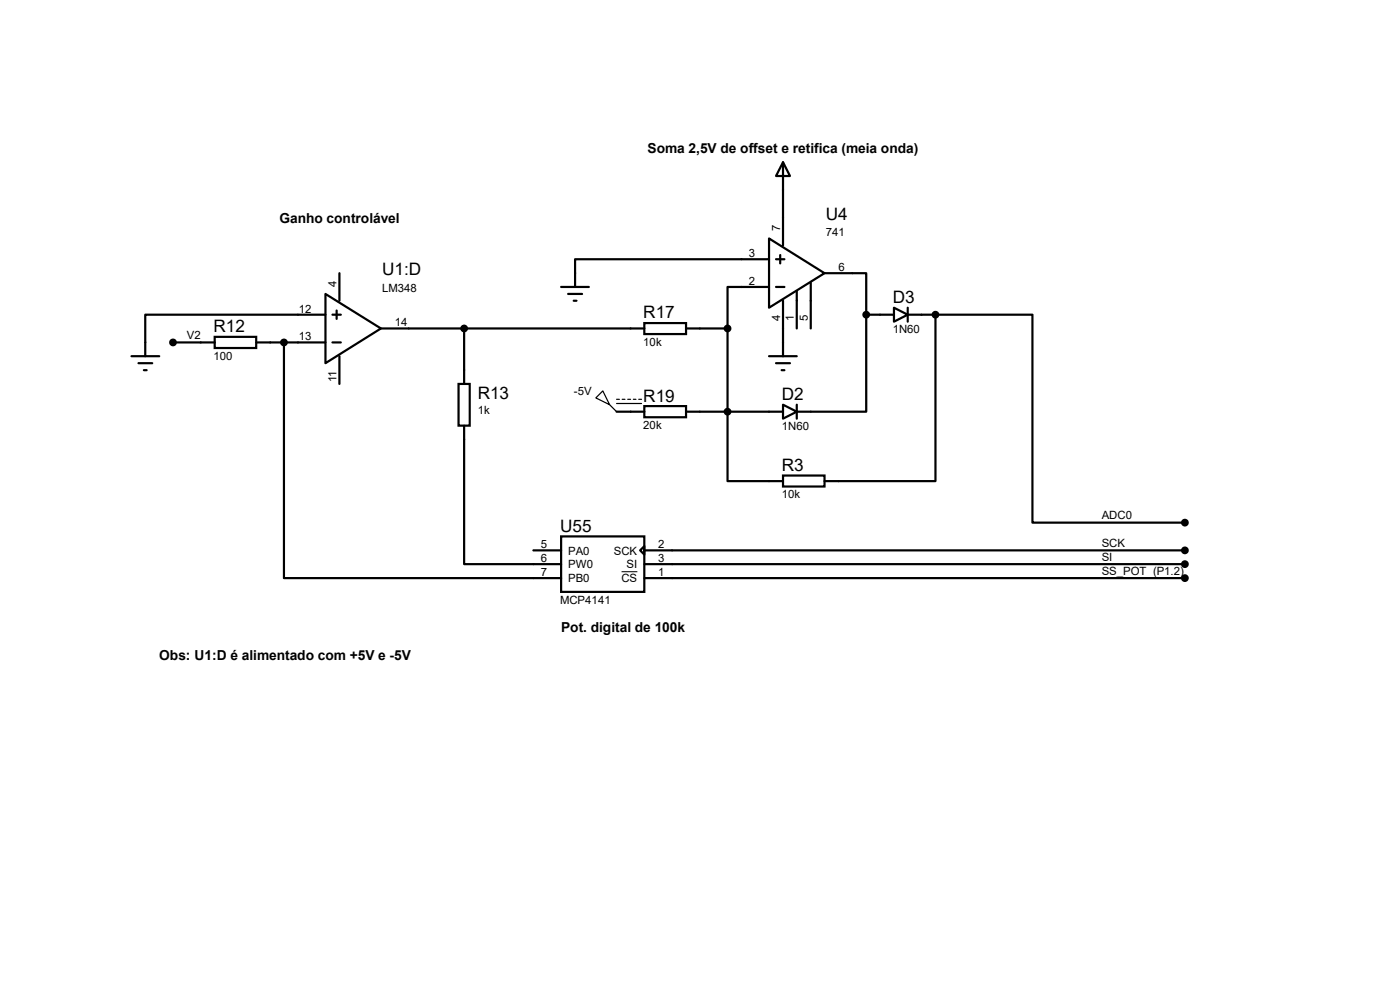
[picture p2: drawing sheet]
<svg xmlns="http://www.w3.org/2000/svg" width="297mm" height="210mm" viewBox="0 0 297 210" stroke-linecap="round" stroke-linejoin="round" font-family="sans-serif">
<g fill="none" stroke="#000" stroke-width=".47">
<path d="M166.1 34.4l1.5 2.9h-3zM166.1 34.4v17.7M72 58v5.8M163.2 50.6l11.7 7.4-11.7 7.3zM163.2 55h-41.2v5.9M164.6 55h1.8M165.5 54.1v1.8M172 60v9.7M174.9 58h8.9v8.8M27.9 75.6h5.9M29.4 77h2.9M30.5 78.5h.6"/>
<path d="M36.7 72.6h8.9M45.6 71.5h8.8v2.3h-8.8zM54.4 72.6h14.6M60.2 72.6v50h58.8M69 62.4l11.8 7.3-11.8 7.3zM69 66.8h-38.2v8.8M70.5 66.8h1.8M70.5 72.6h1.8M71.4 65.9v1.7M72 75.6v5.8M80.8 69.7h55.9M98.5 69.7v11.7"/>
<path d="M119 60.9h5.9M120.5 62.4h3M121.7 63.8h.6M136.7 68.5h8.8v2.4h-8.8zM145.5 69.7h8.8M154.3 69.7v32.4h11.8M163.2 60.9h-8.9v8.8M163.2 75.6h5.8M164.6 60.9h1.8M164.6 77h3M165.8 78.5h.6M166.1 63.8v11.8"/>
<path d="M169 61.8v7.9M183.8 66.8v20.5h-14.8M183.8 66.8h5.9M189.7 65.3l2.9 1.5-2.9 1.4zM192.6 66.8h5.9M192.6 65.3v2.9M198.5 66.8v35.3h-23.6M198.5 66.8h20.5v44.1h32.4M97.3 81.4h2.4v8.9h-2.4zM98.5 90.3v29.4h20.5M130.8 87.3h5.9M136.7 86.1h8.8v2.4h-8.8z"/>
<path d="M145.5 87.3h20.6M166.1 85.9l2.9 1.4-2.9 1.5zM169 85.9v2.9M113.2 116.8h5.8M119 113.8h17.7v11.8h-17.7zM135.8 116.8l.9-.9v1.7zM136.7 116.8h114.7M136.7 119.7h114.7M166.1 100.9h8.8v2.3h-8.8zM136.7 122.6h114.7"/>
</g>
<path d="M131.9 121.3h3.3" fill="none" stroke="#000" stroke-width=".21"/>
<g fill="#000" stroke="#000" stroke-width=".47">
<circle cx="36.7" cy="72.6" r=".59"/>
<circle cx="60.2" cy="72.6" r=".59"/>
<circle cx="98.5" cy="69.7" r=".59"/>
<circle cx="154.3" cy="69.7" r=".59"/>
<circle cx="183.8" cy="66.8" r=".59"/>
<circle cx="198.5" cy="66.8" r=".59"/>
<circle cx="154.3" cy="87.3" r=".59"/>
<circle cx="251.4" cy="116.8" r=".59"/>
<circle cx="251.4" cy="110.9" r=".59"/>
<circle cx="251.4" cy="119.7" r=".59"/>
<circle cx="251.4" cy="122.6" r=".59"/>
</g>
<path d="M127.9 82.9l1.4 3-2.9-1.5zM129.3 85.9l1.5 1.4M130.8 84.7h.6M130.8 85.6h5.3M132 84.7h.6M133.2 84.7h.6M134.4 84.7h.5M135.5 84.7h.6" fill="none" stroke="#000" stroke-width=".25"/>
<g font-size="3.6">
<text x="175.2" y="46.7">U4</text>
<text x="81.1" y="58.4">U1:D</text>
<text x="189.4" y="64.3">D3</text>
<text x="45.3" y="70.5">R12</text>
<text x="136.5" y="67.5">R17</text>
<text x="101.3" y="84.5">R13</text>
<text x="136.5" y="85.2">R19</text>
<text x="165.9" y="84.9">D2</text>
<text x="165.9" y="99.9">R3</text>
<text x="118.8" y="112.8">U55</text>
</g>
<g font-size="2.9">
<text x="137.4" y="32.6">Soma 2,5V de offset e retifica (meia onda)</text>
<text x="59.3" y="47.3">Ganho controlável</text>
<text x="119" y="134.2">Pot. digital de 100k</text>
<text x="33.8" y="140">Obs: U1:D é alimentado com +5V e -5V</text>
</g>
<g font-size="2.4">
<text x="165.5" y="49.1" transform="rotate(-90 165.5 49.1)">7</text>
<text x="175.2" y="50.1">741</text>
<text x="158.9" y="54.5">3</text>
<text x="177.9" y="57.5">6</text>
<text x="71.4" y="60.9" transform="rotate(-90 71.4 60.9)">4</text>
<text x="81.1" y="61.9">LM348</text>
<text x="158.9" y="60.4">2</text>
<text x="39.7" y="71.9">V2</text>
<text x="63.4" y="66.3">12</text>
<text x="83.8" y="69.2">14</text>
<text x="165.5" y="68.1" transform="rotate(-90 165.5 68.1)">4</text>
<text x="168.4" y="68.1" transform="rotate(-90 168.4 68.1)">1</text>
<text x="171.4" y="68.1" transform="rotate(-90 171.4 68.1)">5</text>
<text x="189.4" y="70.7">1N60</text>
<text x="45.3" y="76.3">100</text>
<text x="63.4" y="72.2">13</text>
<text x="136.5" y="73.4">10k</text>
<text x="71.4" y="81.1" transform="rotate(-90 71.4 81.1)">11</text>
<text x="121.8" y="83.8">-5V</text>
<text x="101.3" y="87.9">1k</text>
<text x="136.5" y="91">20k</text>
<text x="165.9" y="91.3">1N60</text>
<text x="165.9" y="105.7">10k</text>
<text x="233.7" y="110.2">ADC0</text>
<text x="114.8" y="116.3">5</text>
<text x="114.8" y="119.2">6</text>
<text x="120.5" y="117.6">PA0</text>
<text x="130.2" y="117.6">SCK</text>
<text x="139.7" y="116.3">2</text>
<text x="139.7" y="119.2">3</text>
<text x="233.7" y="116">SCK</text>
<text x="233.7" y="119">SI</text>
<text x="114.8" y="122.2">7</text>
<text x="120.5" y="120.6">PW0</text>
<text x="120.5" y="123.5">PB0</text>
<text x="131.8" y="123.5">CS</text>
<text x="132.9" y="120.6">SI</text>
<text x="139.7" y="122.2">1</text>
<text x="233.7" y="121.9">SS_POT (P1.2)</text>
<text x="118.8" y="128.1">MCP4141</text>
</g>
</svg>
